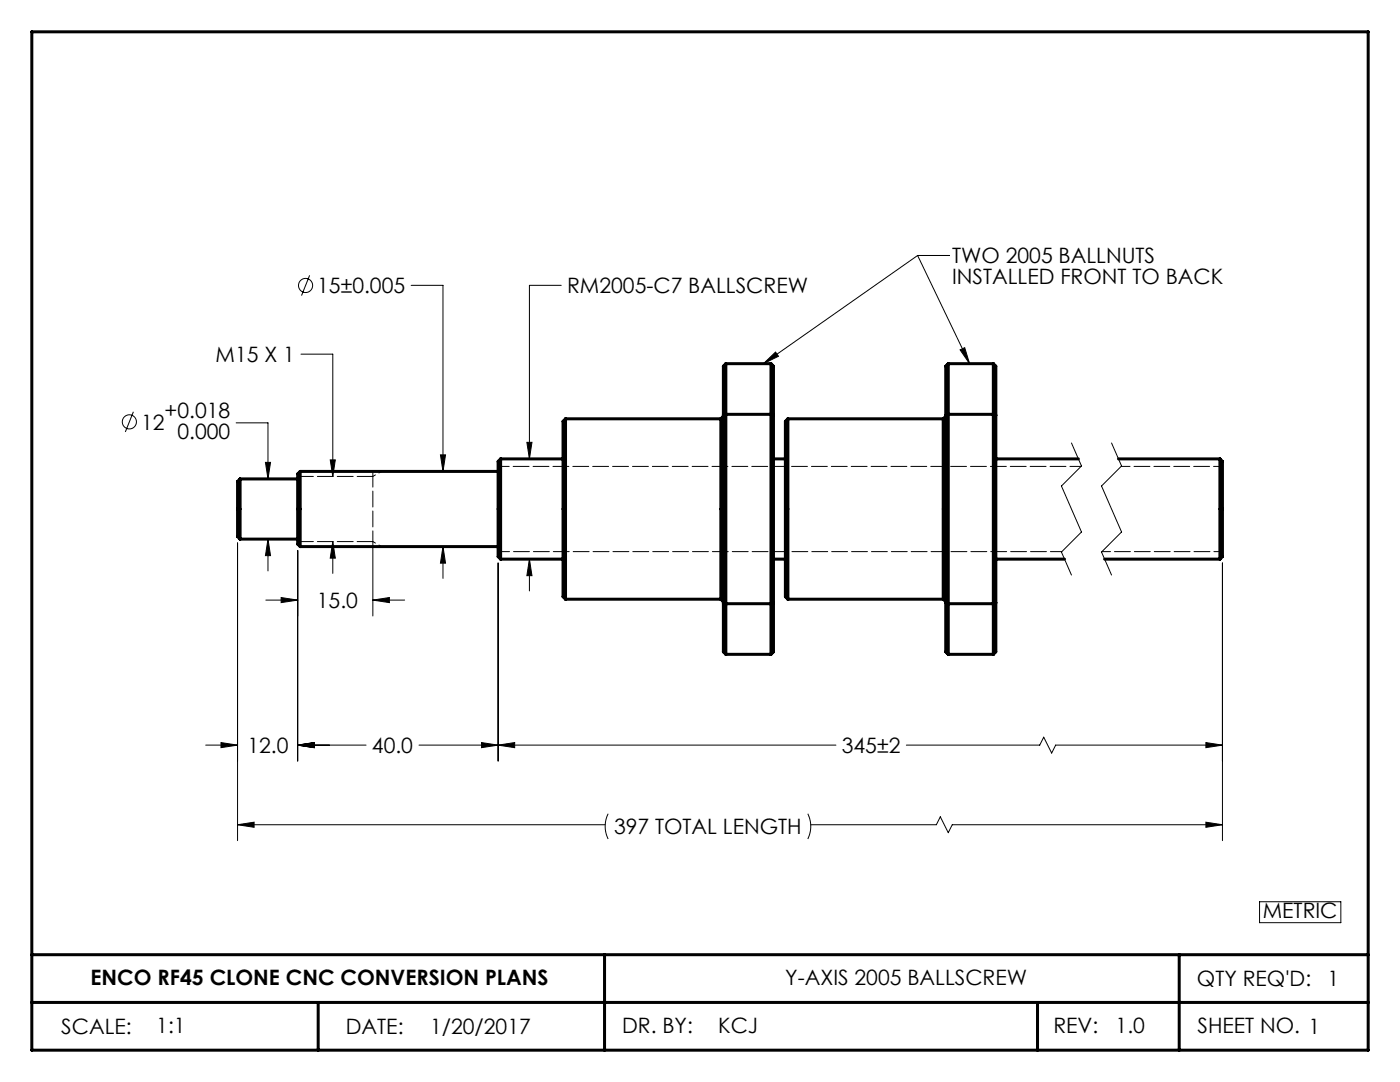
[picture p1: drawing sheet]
<svg xmlns="http://www.w3.org/2000/svg" width="279mm" height="216mm" viewBox="0 0 279 216" stroke-linecap="round" stroke-linejoin="round" font-family="sans-serif">
<g fill="none" stroke="#000" stroke-width=".2">
<path d="M61.8 54.9l-1.6 4.1M82.1 56.9h6.3v37.2M112 56.9h-6.3v34.7M183.1 51h6.4M183.1 51l-30.7 21.6M183.1 51l10.4 21.6M60.1 70.7h6.3v24.4M152.4 72.6l2.4-2.3 .6 .8zM191.6 69.8l.9-.4 1 3.2zM26.6 82.2l-1.6 4M47.1 84.4h6.4v11.2M53 92.3h1l-.5 3.3z"/>
<path d="M65.9 91.8h1l-.5 3.3zM87.9 90.8h1l-.5 3.3zM105.1 88.3h1.1l-.5 3.3zM213.8 88.4l2 4.6-4 4 4 9.2-4 4 2 4.5M221.8 88.4l2 4.6-4 4 4 9.2-4 4 2 4.5M47.4 108.3v59.4M53.1 119.7h6.3M53.5 107.6l.5 3.3h-1zM53.5 107.6v6.3M56.1 119.2l3.3 .5-3.3 .5zM59.4 109.8v42.1M66.4 108.1l.5 3.3h-1z"/>
<path d="M66.4 108.1v6.3M74.4 119.7l3.3-.5v1zM74.4 109.3v13.6M74.4 119.7h6.4M88.4 109.1l.5 3.3h-1zM88.4 109.1v6.3M99.4 112.3v39.6M105.7 111.6l.5 3.3h-1.1zM105.7 111.6v6.3M244 112.3v55.4M41.1 148.7h6.3M44.1 148.2l3.3 .5-3.3 .5z"/>
<path d="M59.4 148.7l3.3-.5v1zM59.4 148.7h13.7M83.6 148.7h83.2M96.1 148.2l3.3 .5-3.3 .5zM99.4 148.7l3.3-.5v1zM180.9 148.7h26.6l.8-1.6 1.6 3.2 .8-1.6h33.3M240.7 148.2l3.3 .5-3.3 .5zM47.4 164.6l3.3-.5v1zM47.4 164.6h73.4M121.4 162.4a5.6 5.6 0 0 0 0 5M161.2 162.4a5.6 5.6 0 0 1 0 5M161.8 164.6h25.1l.8-1.6 1.5 3.2 .8-1.6h54"/>
<path d="M240.7 164.1l3.3 .5-3.3 .5zM251.4 179.9h16.2v4.2h-16.2z"/>
<circle cx="61" cy="57" r="1.41"/>
<circle cx="25.8" cy="84.2" r="1.41"/>
</g>
<g fill="none" stroke="#000" stroke-width=".6">
<path d="M6.3 6.3h266.7v203.2h-266.7zM144.9 72.6h9M144.9 72.6l-.5 .5v57l.5 .5M144.9 72.6v58M153.9 72.6l.5 .5v57l-.5 .5M153.9 72.6v58M189.2 72.6h9M189.2 72.6l-.5 .5v57l.5 .5M189.2 72.6v58M198.2 72.6l.5 .5v57l-.5 .5M198.2 72.6v58M47.9 95.6h11.5"/>
<path d="M47.9 95.6l-.5 .5v11l.5 .5M47.9 95.6v12M59.9 94.1l-.5 .5v14l.5 .5M59.9 94.1h39.5M59.9 94.1v15M99.9 91.6h12.5M99.9 91.6l-.5 .5v19l.5 .5M99.9 91.6v20M112.9 83.6h31M112.9 83.6l-.5 .5v35l.5 .5M112.9 83.6v36M143.9 83.6v36"/>
<path d="M144.4 83.1l-.5 .5M144.4 82.9l.5-.2h9l.5 .2M154.4 91.6h2.3M157.2 83.6h31M157.2 83.6l-.5 .5v35l.5 .5M157.2 83.6v36M188.2 83.6v36M188.7 83.1l-.5 .5M188.7 82.9l.5-.2h9l.5 .2M198.7 91.6h16.5M223.2 91.6h20.3M243.5 91.6l.5 .5v19l-.5 .5"/>
<path d="M243.5 91.6v20M47.9 107.6h11.5M59.9 109.1h39.5M99.9 111.6h12.5M112.9 119.6h31M143.9 119.6l.5 .5M154.4 111.6h2.3M157.2 119.6h31M188.2 119.6l.5 .5M198.7 111.6h13.7M220.4 111.6h23.1M144.4 120.3l.5 .2h9l.5-.2"/>
<path d="M144.9 130.6h9M188.7 120.3l.5 .2h9l.5-.2M189.2 130.6h9M6.3 190.5h266.7M120.6 190.5v19M235.3 190.5v19M6.3 200h266.7M63.5 200v9.5M207.1 200v9.5"/>
</g>
<path d="M59.4 95.1h15M59.4 108.1h15M74.4 109.1v-15" fill="none" stroke="#000" stroke-width=".2" stroke-dasharray="3.2 .8"/>
<path d="M99.4 93.1h116.3" fill="none" stroke="#000" stroke-width=".2" stroke-dasharray="3.2 .8" stroke-dashoffset="1"/>
<path d="M99.4 110.1h112.5" fill="none" stroke="#000" stroke-width=".2" stroke-dasharray="3.2 .8" stroke-dashoffset=".9"/>
<path d="M223.7 93.1h20.3" fill="none" stroke="#000" stroke-width=".2" stroke-dasharray="3.2 .8" stroke-dashoffset="1.4"/>
<path d="M219.9 110.1h24.1" fill="none" stroke="#000" stroke-width=".2" stroke-dasharray="3.2 .8" stroke-dashoffset="1.5"/>
<path d="M74.4 95.1l1.7-1M74.4 108.1l1.7 1" fill="none" stroke="#000" stroke-width=".2" stroke-dasharray="3.2 .8" stroke-dashoffset="2.6"/>
<g fill="#000">
<path d="M152.4 72.6l2.4-2.3 .6 .8zM191.6 69.8l.9-.4 1 3.2z"/>
<path d="M59.4 148.7l3.3-.5v1zM96.1 148.2l3.3 .5-3.3 .5zM99.4 148.7l3.3-.5v1zM240.7 148.2l3.3 .5-3.3 .5zM44.1 148.2l3.3 .5-3.3 .5zM59.4 148.7l3.3-.5v1zM66.4 108.1l.5 3.3h-1zM65.9 91.8h1l-.5 3.3zM87.9 90.8h1l-.5 3.3zM88.4 109.1l.5 3.3h-1zM105.7 111.6l.5 3.3h-1.1zM105.1 88.3h1.1l-.5 3.3zM53.5 107.6l.5 3.3h-1zM53 92.3h1l-.5 3.3zM56.1 119.2l3.3 .5-3.3 .5zM74.4 119.7l3.3-.5v1zM47.4 164.6l3.3-.5v1zM240.7 164.1l3.3 .5-3.3 .5z"/>
</g>
<g font-size="4.2">
<text x="190" y="52.6">TWO 2005 BALLNUTS</text>
<text x="63.3" y="58.5">15±0.005</text>
<text x="113.2" y="58.5">RM2005-C7 BALLSCREW</text>
<text x="190" y="56.7">INSTALLED FRONT TO BACK</text>
<text x="43" y="72.3">M15 X 1</text>
<text x="32.8" y="83.5">+0.018</text>
<text x="28.1" y="85.7">12</text>
<text x="35.4" y="87.6">0.000</text>
<text x="63.2" y="121.3">15.0</text>
<text x="49.4" y="150.3">12.0</text>
<text x="74.2" y="150.3">40.0</text>
<text x="168" y="150.3">345±2</text>
<text x="122.5" y="166.5">397 TOTAL LENGTH</text>
<text x="252" y="183.2">METRIC</text>
<text x="18.1" y="196.6">ENCO RF45 CLONE CNC CONVERSION PLANS</text>
<text x="156.7" y="196.6">Y-AXIS 2005 BALLSCREW</text>
<text x="238.9" y="196.8">QTY REQ'D:</text>
<text x="265" y="196.8">1</text>
<text x="12.2" y="206.3">SCALE:</text>
<text x="31.2" y="206.1">1:1</text>
<text x="69" y="206.3">DATE:</text>
<text x="85.8" y="206.3">1/20/2017</text>
<text x="124.2" y="206.1">DR. BY:</text>
<text x="143.3" y="206.1">KCJ</text>
<text x="210.2" y="206.2">REV:</text>
<text x="222.7" y="206.2">1.0</text>
<text x="239" y="206.2">SHEET NO. 1</text>
</g>
</svg>
